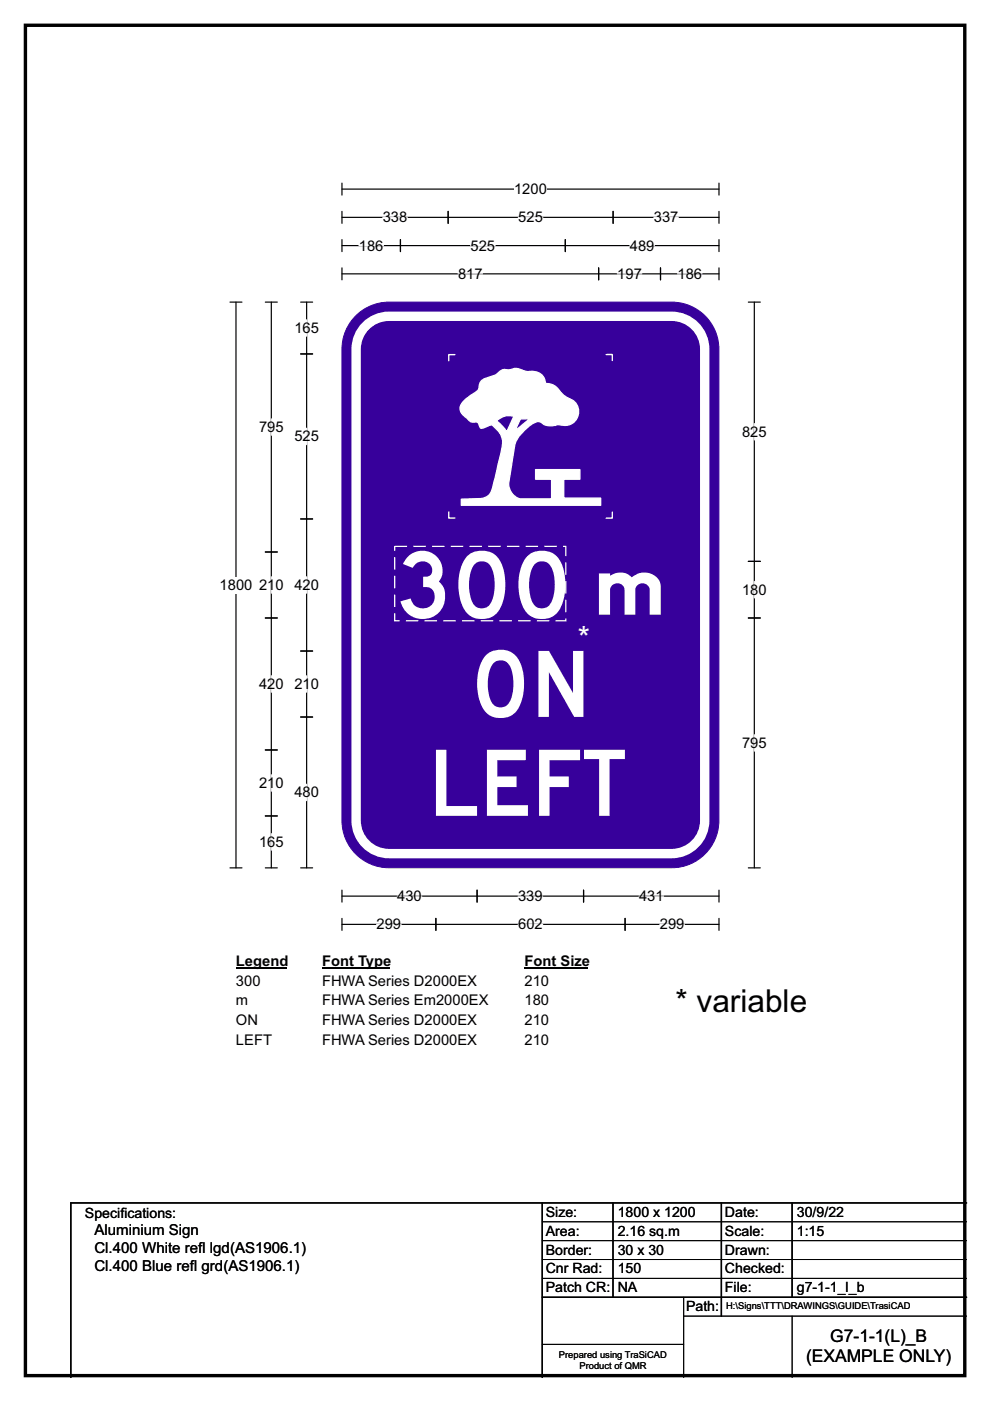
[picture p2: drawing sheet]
<svg xmlns="http://www.w3.org/2000/svg" width="210mm" height="297mm" viewBox="0 0 210 297" stroke-linecap="round" stroke-linejoin="round" font-family="sans-serif">
<path d="M5.4 5.4h199.2v286.3h-199.2z" fill="none" stroke="#000" stroke-width=".72"/>
<path d="M72.5 38.8v2.6M152.5 38.8v2.6M72.5 40.1h80" fill="none" stroke="#000" stroke-width=".25"/>
<path d="M109 38.4h7v3.5h-7z" fill="#fff"/>
<g fill="none" stroke="#000" stroke-width=".25">
<path d="M72.5 46.1h80M72.5 44.8v2.6M72.5 50.8v2.5M72.5 56.8v2.5M72.5 52.1h80M72.5 58.1h80M84.9 50.8v2.5M95.1 44.8v2.6M119.9 50.8v2.5M127 56.8v2.5M130 44.8v2.6M140.1 56.8v2.5"/>
<path d="M152.5 44.8v2.6M152.5 50.8v2.5M152.5 56.8v2.5M48.8 64.1h2.5M50.1 64.1v119.9M48.8 184h2.5M72.5 188.7v2.6M72.5 194.7v2.6M72.5 190h80M72.5 196h80M92.4 194.7v2.6M101.2 188.7v2.6"/>
<path d="M123.8 188.7v2.6M132.6 194.7v2.6M152.5 188.7v2.6M152.5 194.7v2.6"/>
</g>
<g fill="none" stroke="#fff" stroke-width=".25">
<path d="M76.1 52.1h5.2M81.2 46.1h5.2M97.1 58.1h5.3M99.8 52.1h5.2M109.9 46.1h5.2M130.9 58.1h5.2M133.6 52.1h5.2M138.7 46.1h5.2M143.7 58.1h5.2M79.9 196h5.2M84.3 190h5.2M109.9 190h5.2"/>
<path d="M109.9 196h5.2M135.5 190h5.3M139.9 196h5.3"/>
</g>
<path d="M46.6 122.3h6.9v3.5h-6.9z" fill="#fff"/>
<g fill="none" stroke="#000" stroke-width=".25">
<path d="M56.3 64.1h2.5M57.5 64.1v119.9M63.8 64.1h2.5M63.8 75h2.5M65 64.1v119.9M158.7 64.1h2.6M160 64.1v119.9M56.3 117h2.5M63.8 110h2.5M158.7 119h2.6M56.3 131h2.5M63.8 138h2.5"/>
<path d="M158.7 131h2.6M56.3 159h2.5M63.8 152h2.5M56.3 173h2.5M56.3 184h2.5M63.8 184h2.5M158.7 184h2.6"/>
</g>
<g fill="none" stroke="#fff" stroke-width=".25">
<path d="M65 67.8v3.5M57.5 88.8v3.5M65 90.8v3.5M160 89.8v3.5M57.5 122.3v3.5M65 122.3v3.5M160 123.3v3.5M57.5 143.3v3.5M65 143.3v3.5M160 155.8v3.5M57.5 164.3v3.4M57.5 176.7v3.6"/>
<path d="M65 166.3v3.5"/>
</g>
<path d="M50.1 202h10.7v3.5h-10.7z" fill="#fff"/>
<path d="M50.1 205.3h10.7" fill="none" stroke="#000" stroke-width=".32"/>
<path d="M68.3 202h14.4v3.5h-14.4z" fill="#fff"/>
<path d="M68.3 205.3h14.4" fill="none" stroke="#000" stroke-width=".32"/>
<path d="M111.3 202h13.4v3.5h-13.4z" fill="#fff"/>
<path d="M111.3 205.3h13.4" fill="none" stroke="#000" stroke-width=".32"/>
<g fill="#fff">
<path d="M50.1 206.2h5.2v3.5h-5.2z"/>
<path d="M68.3 206.2h33.1v3.5h-33.1z"/>
<path d="M111.3 206.2h5.2v3.5h-5.2z"/>
<path d="M50.1 210.4h2.5v3.5h-2.5z"/>
<path d="M68.3 210.4h35.5v3.5h-35.5z"/>
<path d="M111.3 210.4h5.2v3.5h-5.2z"/>
<path d="M50.1 214.5h4.6v3.5h-4.6z"/>
<path d="M68.3 214.5h33.1v3.5h-33.1z"/>
<path d="M111.3 214.5h5.2v3.5h-5.2z"/>
<path d="M50.1 218.7h7.6v3.5h-7.6z"/>
<path d="M68.3 218.7h33.1v3.5h-33.1z"/>
<path d="M111.3 218.7h5.2v3.5h-5.2z"/>
</g>
<path d="M75.9 66.6a9.9 9.9 0 0 1 6.6-2.5h60a10 10 0 0 1 10 9.9v100a10 10 0 0 1-10 10h-60a10 10 0 0 1-10-10v-100a9.9 9.9 0 0 1 3.4-7.4z" fill-rule="evenodd" fill="#37009b" stroke="#37009b" stroke-width=".21"/>
<path d="M77.9 68.8a7 7 0 0 1 4.6-1.7h60a7 7 0 0 1 7 6.9v100a7 7 0 0 1-7 7h-60a7 7 0 0 1-7-7v-100a7 7 0 0 1 2.4-5.2z" fill="none" stroke="#fff" stroke-width="2"/>
<path d="M102 80.8l-.3 .7a2.15 2.15 0 0 1-1.2 1.9 5.6 5.6 0 0 0-2.9 2.8 2.95 2.95 0 0 0 1.6 2.6l.7 .7h.9a.8 .8 0 0 1 .9 .9l.3 .4a3.3 3.3 0 0 0 2-.7l.3-.1a4.6 4.6 0 0 1 2.2 4.6l-1.9 8.3a2.88 2.88 0 0 1-2.6 2.8l-4.2 .1v1.3h29.6v-1.5h-7.8v-4h3.4v-2h-9.4v2h3.4v4.2h-6.6a3.4 3.4 0 0 1-2.5-3.4l1.3-8.2a8 8 0 0 1 5-4.8h.3a3.5 3.5 0 0 0 3.6 .6h.4a3 3 0 0 0 3.7-1 3 3 0 0 0-.4-3.9l-.6-.4a5.6 5.6 0 0 1-2.9-2.3 3.4 3.4 0 0 0-2.6-1.1 2.68 2.68 0 0 0-3.3-2.5l-.8-.1a4.1 4.1 0 0 0-3.6-.3 1.89 1.89 0 0 0-1.9 .3l-.7 .6a3.5 3.5 0 0 1-1.9 .7l-1.1 .5zM105.3 89.2a7.8 7.8 0 0 1 2.2 2.3l1.5-3.2a3.8 3.8 0 0 0-3.7 .9zM110.4 88.8h2l-3.2 2.6z" fill-rule="evenodd" fill="#fff"/>
<path d="M96.5 75.2h-1.3v1.3M128.6 75.2h1.3v1.3M102 80.8l.9-.6a6.4 6.4 0 0 0 3.5-1.7 1.83 1.83 0 0 1 1.6-.1 4.1 4.1 0 0 1 3.6 .3 4.1 4.1 0 0 1 3.6 1.1l.5 1.5a3.6 3.6 0 0 1 3.3 1.9l.9 .9 .7 .3a3 3 0 0 1 1.9 3.9 3 3 0 0 1-4 1.7l-.5 .1a3.5 3.5 0 0 1-3.5-.7 2.98 2.98 0 0 0-2.4 1.1 8.2 8.2 0 0 0-2.9 3.7l-1.3 8.2a3.3 3.3 0 0 0 2.5 3.4h6.6v-4.2h-3.4v-2h9.4v2h-3.4v4h7.8v1.5h-29.6v-1.3l4.2-.1a2.8 2.8 0 0 0 2.6-2.8l1.1-4.4a18.9 18.9 0 0 0 .9-5.1 5.5 5.5 0 0 0-2.3-3.4l-.4 .2a2.67 2.67 0 0 1-1.9 .5l-.3-.3a.84 .84 0 0 0-1.1-.9l-.7-.1-1-.9a2.09 2.09 0 0 1-1.3-1.8 2.09 2.09 0 0 1 1-1.9l1.9-1.4a2.45 2.45 0 0 0 1.3-2.1zM105.3 89.2a3.8 3.8 0 0 1 3.7-.9l-1.5 3.2a7.8 7.8 0 0 0-2.2-2.3zM110.4 88.8h2l-3.2 2.6zM95.2 108.5v1.3h1.3M129.9 108.6v1.3h-1.3" fill="none" stroke="#fff" stroke-width=".28"/>
<path d="M115 255v37M130 255v20M153 255v24M168 255v20M205 255h-190v37M115 275h90" fill="none" stroke="#000" stroke-width=".3"/>
<path d="M115 259h90M115 263h90M115 267h90M115 271h90M145 279h60M145 275v17M168 279v13M115 285h30" fill="none" stroke="#000" stroke-width=".21"/>
<path d="M83.7 115.8h36.3v15.8h-36.3z" fill="none" stroke="#fff" stroke-width=".26" stroke-dasharray="2.6 1.3" stroke-linecap="butt"/>
<g font-size="19.5" fill="#fff">
<text x="82.4" y="131">300</text>
<text x="99.8" y="152">ON</text>
<text x="90.8" y="173">LEFT</text>
</g>
<text font-size="16.7" fill="#fff" x="124.6" y="130.3">m</text>
<text font-size="6.7" fill="#fefefe" x="122.6" y="137.6">*</text>
<text font-size="6.7" x="143.3" y="214.6">* variable</text>
<g font-size="3.7">
<text x="176.1" y="284.4">G7-1-1(L)_B</text>
<text x="171" y="288.9">(EXAMPLE ONLY)</text>
</g>
<g font-size="3.2">
<text x="20" y="261.9">Aluminium Sign</text>
<text x="20" y="265.8">Cl.400 White ref</text>
<text x="20" y="269.6">Cl.400 Blue ref</text>
<text x="40.3" y="269.6">l grd(AS1906.1)</text>
<text x="42" y="265.8">l lgd(AS1906.1)</text>
</g>
<g font-size="3.1">
<text x="109" y="41.2">1200</text>
<text x="81.2" y="47.1">338</text>
<text x="109.9" y="47.1">525</text>
<text x="138.7" y="47.1">337</text>
<text x="76.1" y="53.1">186</text>
<text x="99.8" y="53.1">525</text>
<text x="133.6" y="53.1">489</text>
<text x="97.1" y="59.1">817</text>
<text x="130.9" y="59.1">197</text>
<text x="143.7" y="59.1">186</text>
<text x="62.4" y="70.6">165</text>
<text x="54.9" y="91.6">795</text>
<text x="62.4" y="93.6">525</text>
<text x="157.4" y="92.6">825</text>
<text x="46.6" y="125.1">1800</text>
<text x="54.9" y="125.1">210</text>
<text x="62.4" y="125.1">420</text>
<text x="157.4" y="126.1">180</text>
<text x="54.9" y="146.1">420</text>
<text x="62.4" y="146.1">210</text>
<text x="157.4" y="158.6">795</text>
<text x="54.9" y="167.1">210</text>
<text x="62.4" y="169.1">480</text>
<text x="54.9" y="179.5">165</text>
<text x="84.3" y="191.1">430</text>
<text x="109.9" y="191.1">339</text>
<text x="135.5" y="191.1">431</text>
<text x="79.9" y="197">299</text>
<text x="109.9" y="197">602</text>
<text x="139.9" y="197">299</text>
<text x="50.1" y="204.8">Legend</text>
<text x="50.1" y="209">300</text>
<text x="68.3" y="204.8">Font Type</text>
<text x="68.3" y="209">FHWA Series D2000EX</text>
<text x="111.3" y="204.8">Font Size</text>
<text x="111.3" y="209">210</text>
<text x="50.1" y="213.2">m</text>
<text x="68.3" y="213.2">FHWA Series Em2000EX</text>
<text x="111.3" y="213.2">180</text>
<text x="50.1" y="217.3">ON</text>
<text x="50.1" y="221.5">LEFT</text>
<text x="68.3" y="217.3">FHWA Series D2000EX</text>
<text x="68.3" y="221.5">FHWA Series D2000EX</text>
<text x="111.3" y="217.3">210</text>
<text x="111.3" y="221.5">210</text>
</g>
<g font-size="3">
<text x="115.8" y="258">Size:</text>
<text x="131" y="258">1800 x 1200</text>
<text x="153.8" y="258">Date:</text>
<text x="169" y="258">30/9/22</text>
<text x="18" y="258.2">Specif</text>
<text x="25.5" y="258.2">ications:</text>
<text x="115.8" y="262">Area:</text>
<text x="131" y="262">2.16 sq.m</text>
<text x="153.8" y="262">Scale:</text>
<text x="169" y="262">1:15</text>
<text x="115.8" y="266">Border:</text>
<text x="115.8" y="270">Cnr Rad:</text>
<text x="131" y="266">30 x 30</text>
<text x="131" y="270">150</text>
<text x="153.8" y="266">Drawn:</text>
<text x="153.8" y="270">Checked:</text>
<text x="115.8" y="274">Patch CR:</text>
<text x="131" y="274">NA</text>
<text x="153.8" y="274">File:</text>
<text x="169" y="274">g7-1-1_l_b</text>
<text x="145.5" y="278">Path:</text>
</g>
<g font-size="2">
<text x="154" y="277.6">H:\Signs\TTT\DRAWINGS\GUIDE\TrasiCAD</text>
<text x="118.5" y="287.8">Prepared using TraSiCAD</text>
<text x="122.9" y="290.2">Product of QMR</text>
</g>
</svg>
